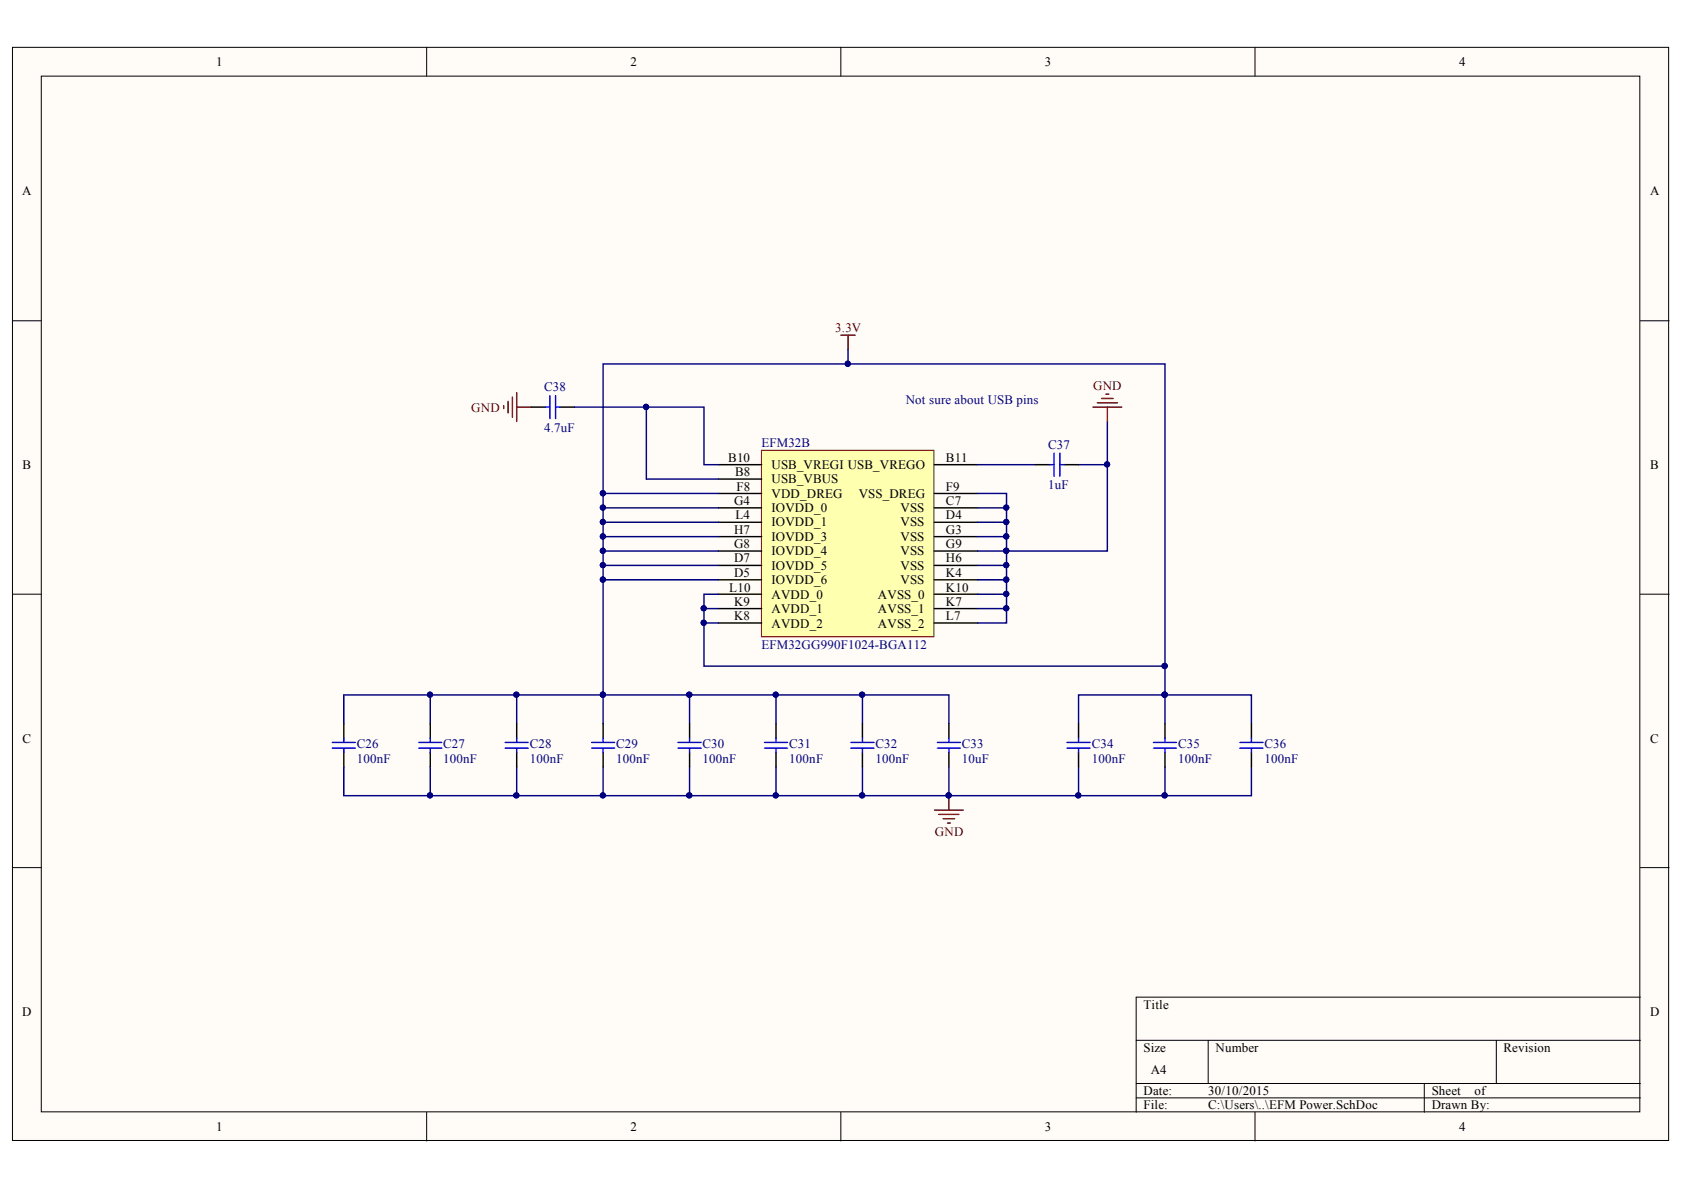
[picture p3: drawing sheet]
<svg xmlns="http://www.w3.org/2000/svg" width="297mm" height="210mm" viewBox="0 0 297 210" stroke-linecap="round" stroke-linejoin="round" font-family="sans-serif">
<g fill="#fffcf8" stroke="#000" stroke-width=".18">
<path d="M2.2 8.4h292.1v192.8h-292.1z"/>
<path d="M7.3 13.4h281.9v182.7h-281.9z"/>
</g>
<g fill="none" stroke="#000" stroke-width=".18">
<path d="M75.3 8.4v5M148.3 8.4v5M221.4 8.4v5M2.2 56.6h5.1M289.3 56.6h5.1M2.2 104.8h5.1M289.3 104.8h5.1M2.2 153h5.1M289.3 153h5.1M289.3 175.9h-88.9v20.3M75.3 196.2v5.1M148.3 196.2v5.1"/>
<path d="M200.4 183.5h88.9M200.4 191.1h88.9M200.4 193.7h88.9M213.1 183.5v7.6M221.4 196.2v5.1M251.2 191.1v5.1M263.9 183.5v7.6"/>
</g>
<path d="M134.3 79.4h30.4v32.9h-30.4z" fill="#ffffb0" stroke="#800000" stroke-width=".18"/>
<g fill="none" stroke="#000" stroke-width=".25">
<path d="M93.7 71.8h2.5M98.8 71.8h2.5M126.7 89.6h7.6M126.7 92.1h7.6M126.7 99.7h7.6M126.7 87h7.6M126.7 94.7h7.6M126.7 97.2h7.6M126.7 82h7.6M126.7 84.5h7.6M164.8 89.6h7.7M164.8 92.1h7.7"/>
<path d="M164.8 99.7h7.7M164.8 87h7.7M164.8 94.7h7.7M164.8 97.2h7.7M164.8 82h7.7M182.6 82h2.6M187.7 82h2.5M126.7 102.3h7.6M126.7 107.3h7.6M126.7 109.9h7.6M126.7 104.8h7.6M164.8 102.3h7.7"/>
<path d="M164.8 107.3h7.7M164.8 109.9h7.7M164.8 104.8h7.7M60.6 127.7v2.5M60.6 132.7v2.6M75.9 127.7v2.5M75.9 132.7v2.6M91.1 127.7v2.5M91.1 132.7v2.6M106.4 127.7v2.5M106.4 132.7v2.6M121.6 127.7v2.5"/>
<path d="M121.6 132.7v2.6M136.9 127.7v2.5M136.9 132.7v2.6M152.1 127.7v2.5M152.1 132.7v2.6M167.4 127.7v2.5M167.4 132.7v2.6M190.2 127.7v2.5M190.2 132.7v2.6M205.5 127.7v2.5M205.5 132.7v2.6M220.7 127.7v2.5"/>
<path d="M220.7 132.7v2.6"/>
</g>
<g fill="none" stroke="#000080" stroke-width=".25">
<path d="M101.3 71.8h22.9v10.2h2.5M114 71.8v12.7h12.7M149.6 64.2h55.9v53.3M149.6 61.7v2.5h-43.2v63.5M195.3 74.3v7.7h-5.1M106.4 99.7h20.3M106.4 97.2h20.3M106.4 94.7h20.3M106.4 92.1h20.3M106.4 89.6h20.3M106.4 87h20.3M172.5 87h5v2.6"/>
<path d="M172.5 89.6h5v12.7h-5M172.5 99.7h5M172.5 94.7h5M172.5 92.1h5M172.5 82h10.1M195.3 82v15.2h-22.8M106.4 102.3h20.3M124.2 109.9v7.6h81.3v5.1M124.2 107.3h2.5M126.7 104.8h-2.5v5.1h2.5M172.5 107.3h5M172.5 104.8h5"/>
<path d="M177.5 102.3v7.6h-5M60.6 127.7v-5.1h76.3v5.1M60.6 135.3v5h106.8v-5M75.9 122.6v5.1M75.9 135.3v5M91.1 122.6v5.1M91.1 135.3v5M106.4 135.3v5M121.6 122.6v5.1M121.6 135.3v5M136.9 122.6h30.5v5.1M136.9 135.3v5"/>
<path d="M152.1 122.6v5.1M152.1 135.3v5M190.2 135.3v5h15.3v-5M205.5 122.6h-15.3v5.1M205.5 122.6h15.2v5.1M205.5 122.6v5.1M220.7 135.3v5h-15.2M167.4 140.3h22.8"/>
</g>
<g fill="#000080" stroke="#000080" stroke-width=".18">
<circle cx="121.6" cy="122.5" r=".46"/>
<circle cx="106.3" cy="122.5" r=".46"/>
<circle cx="91.1" cy="122.5" r=".46"/>
<circle cx="75.8" cy="122.5" r=".46"/>
<circle cx="152.1" cy="122.5" r=".46"/>
<circle cx="152.1" cy="140.3" r=".46"/>
<circle cx="136.8" cy="140.3" r=".46"/>
<circle cx="106.3" cy="140.3" r=".46"/>
<circle cx="91.1" cy="140.3" r=".46"/>
<circle cx="75.8" cy="140.3" r=".46"/>
<circle cx="167.3" cy="140.3" r=".46"/>
<circle cx="121.6" cy="140.3" r=".46"/>
<circle cx="205.4" cy="122.5" r=".46"/>
<circle cx="190.2" cy="140.3" r=".46"/>
<circle cx="205.4" cy="140.3" r=".46"/>
<circle cx="177.5" cy="99.7" r=".46"/>
<circle cx="177.5" cy="97.1" r=".46"/>
<circle cx="177.5" cy="94.6" r=".46"/>
<circle cx="177.5" cy="92.1" r=".46"/>
<circle cx="124.1" cy="107.3" r=".46"/>
<circle cx="124.1" cy="109.8" r=".46"/>
<circle cx="205.4" cy="117.5" r=".47"/>
<circle cx="149.5" cy="64.2" r=".46"/>
<circle cx="106.3" cy="89.5" r=".46"/>
<circle cx="106.3" cy="92.1" r=".46"/>
<circle cx="106.3" cy="94.6" r=".46"/>
<circle cx="106.3" cy="97.1" r=".46"/>
<circle cx="106.3" cy="99.7" r=".46"/>
<circle cx="106.3" cy="102.2" r=".46"/>
<circle cx="106.3" cy="87" r=".46"/>
<circle cx="177.5" cy="104.8" r=".46"/>
<circle cx="177.5" cy="107.3" r=".46"/>
<circle cx="177.5" cy="89.5" r=".46"/>
<circle cx="195.3" cy="81.9" r=".46"/>
<circle cx="177.5" cy="102.2" r=".46"/>
<circle cx="114" cy="71.8" r=".46"/>
<circle cx="136.8" cy="122.5" r=".46"/>
</g>
<g fill="none" stroke="#800000" stroke-width=".25">
<path d="M148.3 59.1h2.6M149.6 59.1v2.6M88.9 71.6v.5M89.6 70.8v2M90.4 70v3.6M91.1 69.3v5M91.1 71.8h2.6M192.8 71.8h5.1M193.5 71h3.6M194.3 70.3h2M195.1 69.5h.5M195.3 71.8v2.5"/>
<path d="M164.8 142.9h5.1M165.6 143.6h3.6M166.4 144.4h2M167.1 145.2h.5M167.4 140.3v2.6"/>
</g>
<g fill="none" stroke="#00f" stroke-width=".25">
<path d="M96.2 71.8h.8M97 69.8v4M98 69.8v4M98 71.8h.8M185.9 79.9v4.1M186.9 79.9v4.1M185.2 82h.7M186.9 82h.8M58.6 131h4.1M58.6 132h4.1M60.6 130.2v.8M60.6 132v.7"/>
<path d="M73.9 131h4M73.9 132h4M75.9 130.2v.8M75.9 132v.7M89.1 131h4.1M89.1 132h4.1M91.1 130.2v.8M91.1 132v.7M104.4 131h4M104.4 132h4M106.4 130.2v.8M106.4 132v.7"/>
<path d="M119.6 131h4.1M119.6 132h4.1M121.6 130.2v.8M121.6 132v.7M134.8 131h4.1M134.8 132h4.1M136.9 130.2v.8M136.9 132v.7M150.1 131h4.1M150.1 132h4.1M152.1 130.2v.8M152.1 132v.7"/>
<path d="M165.3 131h4.1M165.3 132h4.1M167.4 130.2v.8M167.4 132v.7M188.2 131h4.1M188.2 132h4.1M190.2 130.2v.8M190.2 132v.7M203.5 131h4M203.5 132h4M205.5 130.2v.8M205.5 132v.7"/>
<path d="M218.7 131h4.1M218.7 132h4.1M220.7 130.2v.8M220.7 132v.7"/>
</g>
<g font-size="2.3">
<text x="38.1" y="11.7">1</text>
<text x="111.2" y="11.7">2</text>
<text x="184.3" y="11.7">3</text>
<text x="257.4" y="11.7">4</text>
<text x="3.9" y="34.5">A</text>
<text x="291.1" y="34.5">A</text>
<text x="4" y="82.7">B</text>
<text x="128.5" y="81.5">B10</text>
<text x="129.6" y="84">B8</text>
<text x="136.1" y="82.7">USB_VREGI USB_VREGO</text>
<text x="166.9" y="81.5">B11</text>
<text x="291.1" y="82.7">B</text>
<text x="129.5" y="89.1">G4</text>
<text x="129.9" y="86.5">F8</text>
<text x="136.1" y="87.8">VDD_DREG</text>
<text x="136.1" y="85.3">USB_VBUS</text>
<text x="151.5" y="87.8">VSS_DREG</text>
<text x="166.9" y="89.1">C7</text>
<text x="166.9" y="86.5">F9</text>
<text x="129.5" y="94.1">H7</text>
<text x="129.7" y="91.6">L4</text>
<text x="136.1" y="90.3">IOVDD_0</text>
<text x="136.1" y="95.4">IOVDD_3</text>
<text x="136.1" y="92.9">IOVDD_1</text>
<text x="158.8" y="90.3">VSS</text>
<text x="158.8" y="92.9">VSS</text>
<text x="158.8" y="95.4">VSS</text>
<text x="166.9" y="91.6">D4</text>
<text x="166.9" y="94.1">G3</text>
<text x="129.5" y="101.7">D5</text>
<text x="129.5" y="99.2">D7</text>
<text x="129.5" y="96.7">G8</text>
<text x="136.1" y="100.5">IOVDD_5</text>
<text x="136.1" y="97.9">IOVDD_4</text>
<text x="158.8" y="97.9">VSS</text>
<text x="158.8" y="100.5">VSS</text>
<text x="166.9" y="96.7">G9</text>
<text x="166.9" y="99.2">H6</text>
<text x="166.9" y="101.7">K4</text>
<text x="128.6" y="104.4">L10</text>
<text x="129.5" y="106.9">K9</text>
<text x="136.1" y="103">IOVDD_6</text>
<text x="136.1" y="105.6">AVDD_0</text>
<text x="154.9" y="105.6">AVSS_0</text>
<text x="158.8" y="103">VSS</text>
<text x="166.9" y="106.9">K7</text>
<text x="166.9" y="104.4">K10</text>
<text x="129.5" y="109.4">K8</text>
<text x="136.1" y="110.7">AVDD_2</text>
<text x="136.1" y="108.2">AVDD_1</text>
<text x="154.9" y="108.2">AVSS_1</text>
<text x="154.9" y="110.7">AVSS_2</text>
<text x="166.9" y="109.4">L7</text>
<text x="4" y="131">C</text>
<text x="291.1" y="131">C</text>
<text x="3.9" y="179.2">D</text>
<text x="201.7" y="177.9">Title</text>
<text x="291.1" y="179.2">D</text>
<text x="201.7" y="185.6">Size</text>
<text x="214.4" y="185.6">Number</text>
<text x="265.2" y="185.6">Revision</text>
<text x="203" y="189.4">A4</text>
<text x="201.7" y="193.2">Date:</text>
<text x="201.7" y="195.7">File:</text>
<text x="213.1" y="193.2">30/10/2015</text>
<text x="213.1" y="195.7">C:\Users\..\EFM Power.SchDoc</text>
<text x="252.5" y="193.2">Sheet</text>
<text x="252.5" y="195.7">Drawn By:</text>
<text x="260.1" y="193.2">of</text>
<text x="38.1" y="199.5">1</text>
<text x="111.2" y="199.5">2</text>
<text x="184.3" y="199.5">3</text>
<text x="257.4" y="199.5">4</text>
</g>
<g font-size="2.3" fill="#800000">
<text x="147.3" y="58.6">3.3V</text>
<text x="192.8" y="68.8">GND</text>
<text x="83.1" y="72.6">GND</text>
<text x="164.9" y="147.4">GND</text>
</g>
<g font-size="2.3" fill="#000080">
<text x="96" y="69">C38</text>
<text x="159.8" y="71.3">Not sure about USB pins</text>
<text x="96" y="76.1">4.7uF</text>
<text x="134.3" y="78.9">EFM32B</text>
<text x="184.9" y="79.2">C37</text>
<text x="184.9" y="86.3">1uF</text>
<text x="134.3" y="114.5">EFM32GG990F1024-BGA112</text>
<text x="62.9" y="132">C26</text>
<text x="78.1" y="132">C27</text>
<text x="93.5" y="132">C28</text>
<text x="108.7" y="132">C29</text>
<text x="123.9" y="132">C30</text>
<text x="139.2" y="132">C31</text>
<text x="154.4" y="132">C32</text>
<text x="169.7" y="132">C33</text>
<text x="192.6" y="132">C34</text>
<text x="207.8" y="132">C35</text>
<text x="223" y="132">C36</text>
<text x="62.9" y="134.5">100nF</text>
<text x="78.1" y="134.5">100nF</text>
<text x="93.5" y="134.5">100nF</text>
<text x="108.7" y="134.5">100nF</text>
<text x="123.9" y="134.5">100nF</text>
<text x="139.2" y="134.5">100nF</text>
<text x="154.4" y="134.5">100nF</text>
<text x="169.7" y="134.5">10uF</text>
<text x="192.6" y="134.5">100nF</text>
<text x="207.8" y="134.5">100nF</text>
<text x="223" y="134.5">100nF</text>
</g>
</svg>
